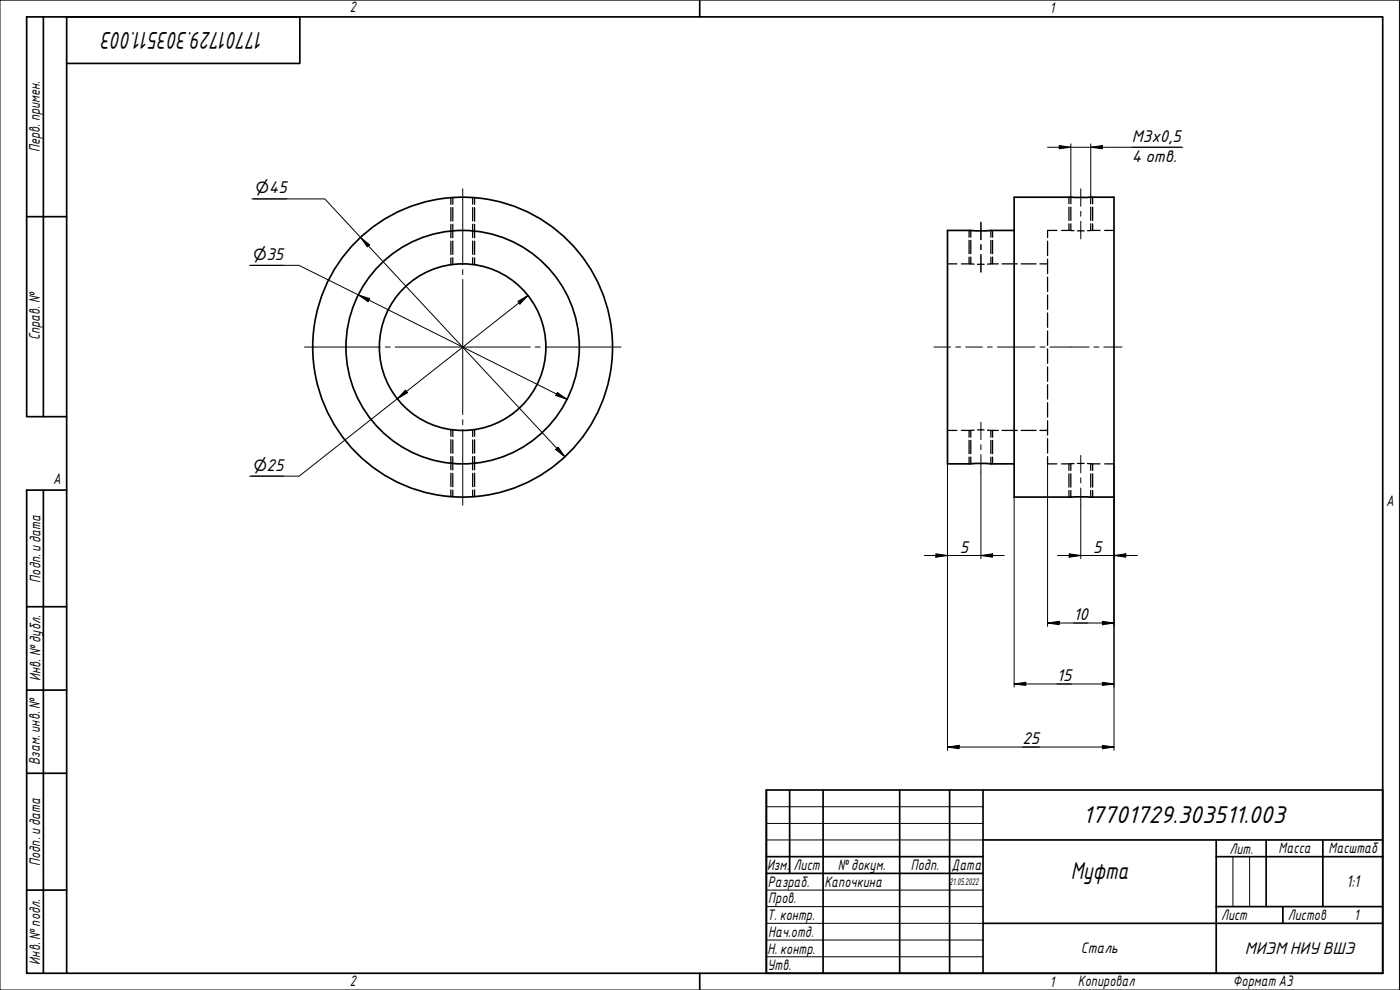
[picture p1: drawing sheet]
<svg xmlns="http://www.w3.org/2000/svg" width="420mm" height="297mm" viewBox="0 0 420 297" stroke-linecap="round" stroke-linejoin="round" font-family="sans-serif">
<g fill="none" stroke="#000" stroke-width=".51">
<path d="M304.4 59.2h29.9v89.9h-29.9zM304.4 69.1h-20v70.1h20"/>
<circle cx="138.8" cy="104.2" r="25"/>
<circle cx="138.8" cy="104.2" r="35"/>
<circle cx="138.8" cy="104.2" r="45"/>
</g>
<g fill="none" stroke="#000" stroke-width=".38">
<path d="M135.3 59.3v2M135.9 59.2v2.1M141.9 59.2v2.1M142.4 59.3v2M320.8 59.2v1.9M321.4 59.2v1.9M327.3 59.2v1.9M327.9 59.2v1.9M135.3 62.3v4M135.3 67.3v4.1M135.3 72.4v4M135.3 77.4v2"/>
<path d="M135.9 62.3v4M135.9 67.3v4M135.9 72.3v4M135.9 77.3v2.1M141.9 62.3v4M141.9 67.3v4M141.9 72.3v4M141.9 77.3v2.1M142.4 62.3v4M142.4 67.3v4.1M142.4 72.4v4M142.4 77.4v2"/>
<path d="M284.4 79.2h2.7M288.5 79.2h2.8M290.8 69.1v2.1M290.8 72.1v4M290.8 77.1v2.1M291.3 79.2h1.1M291.3 69.1v2.1M291.3 72.1v4M291.3 77.1v2.1M293.4 79.3h1.9M297.4 79.2h-1M297.4 69.1v2.1"/>
<path d="M297.4 72.1v4M297.4 77.1v2.1M297.4 79.2h2.2M297.9 69.1v2.1M297.9 72.1v4M297.9 77.1v2.1M300.7 79.2h4.6M306.5 79.2h4.5M312.1 79.2h2.3M314.4 72.4v4.3M314.4 77.8v4.3M317.2 69.1h-2.8v2.2"/>
<path d="M318.6 69.1h2.8M320.8 62.2v4M320.8 67.2v1.9M321.4 69.1l.9 .1M321.4 62.2v4M321.4 67.2v1.9M323.3 69.3h2.1M327.3 69.1l-.9 .1M327.3 62.2v4M327.3 67.2v1.9M327.3 69.1h2.8M327.9 62.2v4"/>
<path d="M327.9 67.2v1.9M331.5 69.1h2.8M314.4 83.2v4.3M314.4 88.5v4.3M314.4 93.9v4.3M314.4 99.3v4.3M314.4 104.7v4.3M314.4 110.1v4.3M314.4 115.4v4.3M135.3 128.9v2M135.3 131.9v4M135.3 137v4"/>
<path d="M135.9 129v2M135.9 132v4M135.9 137v4M141.9 129v2M141.9 132v4M141.9 137v4M142.4 128.9v2M142.4 131.9v4M142.4 137v4M284.4 129.1h2.7M288.5 129.1h2.8M290.8 129.1v2.1"/>
<path d="M290.8 132.1v4M290.8 137.1v2.1M291.3 129.1v2.1M291.3 132.1v4M291.3 137.1v2.1M292.4 129.1h-1.1M293.4 129h1.9M296.4 129.1h1M297.4 129.1v2.1M297.4 132.1v4M297.4 137.1v2.1M297.4 129.1h2.2"/>
<path d="M297.9 129.1v2.1M297.9 132.1v4M297.9 137.1v2.1M300.7 129.1h4.6M306.5 129.1h4.5M312.1 129.1h2.3M314.4 120.8v4.3M314.4 126.2v4.3M314.4 131.6v4.3M314.4 137v2.2h2.8M318.6 139.2h2.8M320.8 139.2v1.9"/>
<path d="M321.4 139.2v1.9M322.3 139.1l-.9 .1M323.3 139.1h2.1M326.4 139.1l.9 .1M327.3 139.2v1.9M327.3 139.2h2.8M327.9 139.2v1.9M331.5 139.2h2.8M135.3 142v4M135.3 147v2M135.9 142v4M135.9 147.1v1.9"/>
<path d="M141.9 142v4M141.9 147.1v1.9M142.4 142v4M142.4 147v2M320.8 142.2v4M320.8 147.2v1.9M321.4 142.2v4M321.4 147.2v1.9M327.3 142.2v4M327.3 147.2v1.9M327.9 142.2v4M327.9 147.2v1.9"/>
</g>
<path d="M20 5.1h395v286.9h-395zM210 0v5.1M210 292v5" fill="none" stroke="#000" stroke-width=".51"/>
<path d="M0 0h420v297h-420z" fill="none" stroke="#000" stroke-width=".3"/>
<g fill="none" stroke="#000" stroke-width=".51">
<path d="M230 237h185v55h-185zM237 237v25.1M247 237v55M270 237v55M285 237v55M295 237v55M230 257h65M295 252h120M365 257h50M365 252v40M380 252v20M397 252v20"/>
<path d="M230 262.1h65M295 277h120M365 272h50M385 272v5"/>
</g>
<path d="M230 242h65M230 247.1h65M230 252h65M370 257v15M375 257v15M230 267.1h65M230 272h65M230 277h65M230 282.1h65M230 287.1h65" fill="none" stroke="#000" stroke-width=".3"/>
<path d="M13 5.1v119.9M20 19h70v-13.9h-82v119.9h12M8 65h12M13 147.1v144.9M20 147.1h-12v144.9h12M8 182h12M8 207.1h12M8 232h12M8 267.1h12" fill="none" stroke="#000" stroke-width=".51"/>
<path d="M138.9 56.6v22.8M138.9 80.9v1.5M138.9 83.9v40.5M91.4 104.1h22.7M115.6 104.1h1.5M118.6 104.1h40.5M160.6 104.1h1.5M163.6 104.1h22.8M138.9 125.9v1.5M138.9 128.9v22.7" fill="none" stroke="#000" stroke-width=".3"/>
<g fill="none" stroke="#000" stroke-width=".3">
<path d="M324.4 56.6v5.3M294.4 66.7v5.2M294.4 73.4v1.5M294.4 76.4v5.2M324.4 63.4v1.5M324.4 66.4v5.3M280.3 104.1h5M286.8 104.1h1.5M289.8 104.1h5M296.4 104.1h1.4M299.3 104.1h11.3M312.1 104.1h1.5"/>
<path d="M315.1 104.1h11.7M328.3 104.1h1.5M331.3 104.1h5.4M294.4 126.7v5.2M294.4 133.4v1.5M294.4 136.4v5.3M324.4 136.6v5.3M324.4 143.4v1.5M324.4 146.4v5.2"/>
</g>
<g fill="none" stroke="#000" stroke-width=".3">
<path d="M75.6 59.7h21.9l72 77.4M76.1 59.7h10M314.4 44.2h40.6M317.9 43.7l3.5 .5-3.5 .4zM321.4 43.2v16M327.3 44.2l3.5-.5v.9zM327.3 43.2v16M74.9 79.6h14.8l80.5 40.2M75.4 79.6h9.6M108.2 71.2l2.7 2.3-.7 .6zM107.6 88.5l3.3 1.1-.4 .9zM155.4 90.4l3.1-1.8-2.5 2.6z"/>
<path d="M158.5 88.6l-68.7 54.3h-14.9M121.7 117.1l.6 .7-3 1.8zM167.3 117.8l2.9 2-3.4-1.1zM166.8 134.9l.7-.7 2 2.9zM284.4 139.2v86M314.4 139.2v48.7M334.3 139.2v86M75.4 142.9h9.7M294.4 141.7v25.9M304.4 149.1v57.1M324.4 151.6v16M277.4 166.7h24"/>
<path d="M280.9 166.2l3.5 .5-3.5 .5zM294.4 166.7l3.5-.5v1zM317.4 166.7h24M320.9 166.2l3.5 .5-3.5 .5zM334.3 166.7l3.6-.5v1zM314.4 186.9l3.5-.5v1zM314.4 186.9h19.9M330.8 186.4l3.5 .5-3.5 .5zM304.4 205.2l3.4-.5v1zM304.4 205.2h29.9M330.8 204.7l3.5 .5-3.5 .5zM284.4 224.1l3.4-.5v1z"/>
<path d="M284.4 224.1h49.9M330.8 223.6l3.5 .5-3.5 .5z"/>
</g>
<g fill="#000">
<path d="M317.9 43.7l3.5 .5-3.5 .4z" fill-rule="evenodd"/>
<path d="M327.3 44.2l3.5-.5v.9z" fill-rule="evenodd"/>
<path d="M108.2 71.2l2.7 2.3-.7 .6z" fill-rule="evenodd"/>
<path d="M107.6 88.5l3.3 1.1-.4 .9z" fill-rule="evenodd"/>
<path d="M155.4 90.4l3.1-1.8-2.5 2.6z" fill-rule="evenodd"/>
<path d="M121.7 117.1l.6 .7-3 1.8z" fill-rule="evenodd"/>
<path d="M167.3 117.8l2.9 2-3.4-1.1z" fill-rule="evenodd"/>
<path d="M166.8 134.9l.7-.7 2 2.9z" fill-rule="evenodd"/>
<path d="M280.9 166.2l3.5 .5-3.5 .5z" fill-rule="evenodd"/>
<path d="M294.4 166.7l3.5-.5v1z" fill-rule="evenodd"/>
<path d="M320.9 166.2l3.5 .5-3.5 .5z" fill-rule="evenodd"/>
<path d="M334.3 166.7l3.6-.5v1z" fill-rule="evenodd"/>
<path d="M314.4 186.9l3.5-.5v1z" fill-rule="evenodd"/>
<path d="M330.8 186.4l3.5 .5-3.5 .5z" fill-rule="evenodd"/>
<path d="M304.4 205.2l3.4-.5v1z" fill-rule="evenodd"/>
<path d="M330.8 204.7l3.5 .5-3.5 .5z" fill-rule="evenodd"/>
<path d="M284.4 224.1l3.4-.5v1z" fill-rule="evenodd"/>
<path d="M330.8 223.6l3.5 .5-3.5 .5z" fill-rule="evenodd"/>
</g>
<g font-size="7">
<text x="79.2" y="9.5" transform="rotate(180 79.2 9.5)">17701729.303511.003</text>
<text x="325" y="246.9">17701729.303511.003</text>
<text x="321.4" y="263.8">Муфта</text>
</g>
<g font-size="4.9">
<text x="339.7" y="42.6">М3х0,5</text>
<text x="339.7" y="48.5">4 отв.</text>
<text x="76.1" y="58">⌀45</text>
<text x="75.4" y="77.9">⌀35</text>
<text x="75.4" y="141.2">⌀25</text>
<text x="288.1" y="165.8">5</text>
<text x="328.1" y="165.8">5</text>
<text x="322.2" y="186">10</text>
<text x="317.2" y="204.3">15</text>
<text x="306.8" y="223.3">25</text>
<text x="404.1" y="266.2">1:1</text>
<text x="373.6" y="286.2">МИЭМНИУВШЭ</text>
</g>
<g font-size="4.4">
<text x="105" y="3.7">2</text>
<text x="315" y="3.8">1</text>
<text x="11.9" y="45.6" transform="rotate(-90 11.9 45.6)">Перв. примен.</text>
<text x="12" y="102.2" transform="rotate(-90 12 102.2)">Справ. №</text>
<text x="16" y="145.2">A</text>
<text x="416" y="151.7">A</text>
<text x="12.2" y="174.8" transform="rotate(-90 12.2 174.8)">Подп. идата</text>
<text x="12.2" y="204.3" transform="rotate(-90 12.2 204.3)">Инв. №дубл.</text>
<text x="12" y="229.5" transform="rotate(-90 12 229.5)">Взам. инв. №</text>
<text x="369" y="256.1">Лит.</text>
<text x="383.7" y="256.1">Масса</text>
<text x="398.7" y="256.1">Масштаб</text>
<text x="12.1" y="259.8" transform="rotate(-90 12.1 259.8)">Подп. идата</text>
<text x="230.2" y="261.1">Изм.</text>
<text x="238.2" y="261.1">Лист</text>
<text x="251.5" y="261">№докум.</text>
<text x="273.4" y="261.2">Подп.</text>
<text x="285.6" y="261.2">Дата</text>
<text x="230.4" y="266.1">Разраб.</text>
<text x="247.4" y="266.1">Капочкина</text>
<text x="230.6" y="271.1">Пров.</text>
<text x="230.3" y="276.1">Т. контр.</text>
<text x="230.5" y="281.1">Нач.отд.</text>
<text x="366.5" y="276.1">Лист</text>
<text x="386.5" y="276.1">Листов</text>
<text x="406.4" y="276">1</text>
<text x="230.4" y="286.1">Н. контр.</text>
<text x="324.4" y="286.1">Сталь</text>
<text x="12.1" y="289.4" transform="rotate(-90 12.1 289.4)">Инв. №подл.</text>
<text x="230.3" y="291.1">Утв.</text>
<text x="105" y="295.9">2</text>
<text x="315" y="296.1">1</text>
<text x="323.5" y="295.8">Копировал</text>
<text x="370" y="295.8">Формат А3</text>
</g>
<text font-size="2.8" x="285" y="265.5">21.05.2022</text>
</svg>
